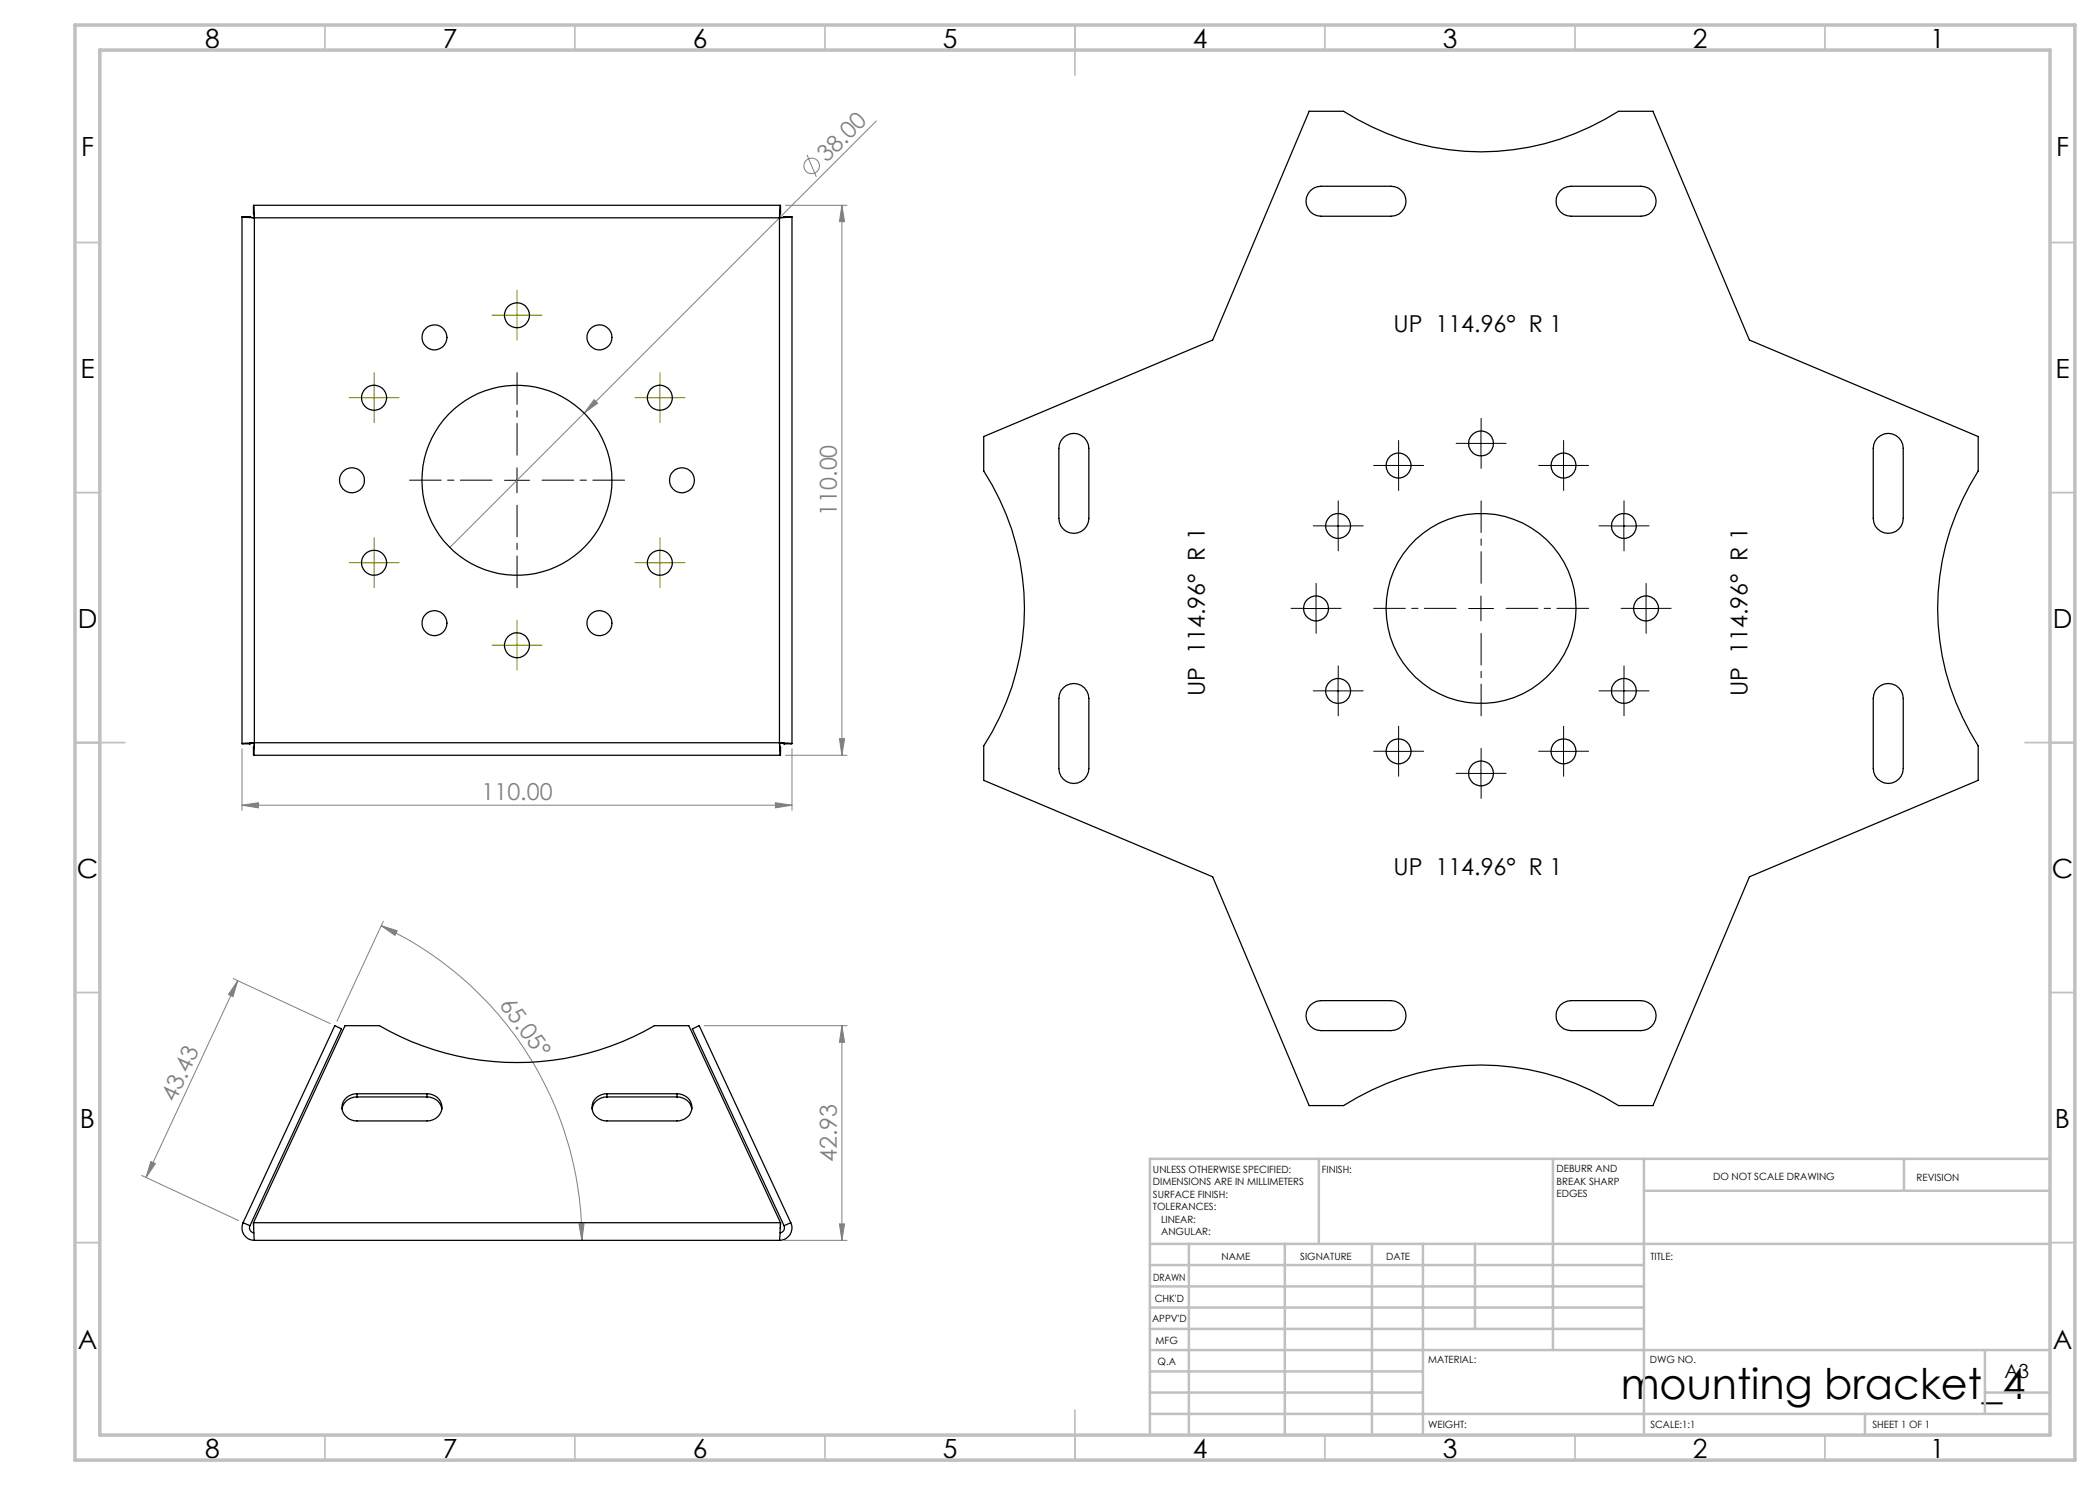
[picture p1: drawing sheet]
<svg xmlns="http://www.w3.org/2000/svg" width="420mm" height="297mm" viewBox="0 0 420 297" stroke-linecap="round" stroke-linejoin="round" font-family="sans-serif">
<g fill="none" stroke="#808080" stroke-width=".2">
<path d="M161.4 31l1.9 4.4M175.3 24.2l-85.3 85.3M157.1 41.1h12.3M168.4 41.1l.5 3.2h-1zM168.4 41.1v110M118.8 79.9l.7 .7-2.7 2zM48.4 149.8v12.3M157.1 151.1h12.3M158.4 149.8v12.3M167.9 147.7h1l-.5 3.4zM48.4 161l3.3-.5v1.1zM48.4 161h110"/>
<path d="M155.1 160.5l3.3 .5-3.3 .6zM46.6 195.7l19.4 9M47.6 196.1l-18.4 39.4M47.6 196.1l-1 3.2-.9-.4zM76.2 185.1l3.2 1.1-.4 .9zM76.2 185.1a69.6 69.6 0 0 1 40.2 63M76.7 184.3l-9.3 20M140.8 205.1h28.6M168.4 205.1l.5 3.4h-1zM168.4 205.1v43M28.3 235.1l19.4 9M30.2 232.3l.9 .4-1.9 2.8z"/>
<path d="M115.8 244.8h1l-.4 3.3zM156.9 248.1h12.5M167.9 244.8h1l-.5 3.3z"/>
<circle cx="162.3" cy="33.2" r="1.57"/>
</g>
<path d="M98.4 96h-16.5M103.4 91v-16.5M108.4 96h16.5M103.4 101v16.5M296.2 116.7v-16.5M291.2 121.7h-16.5M296.2 126.7v16.5M301.2 121.7h16.5" fill="none" stroke="#000" stroke-width=".2" stroke-dasharray="15.2 1.3 1.3 1.3" stroke-dashoffset="8.9"/>
<g fill="none" stroke="#000" stroke-width=".2" stroke-dasharray="15.2 1.3 1.3 1.3">
<path d="M277.2 93.1h-2.5M279.7 90.6v-2.5M279.7 95.6v2.5M282.2 93.1h2.5M293.7 88.7h-2.5M296.2 86.2v-2.5M296.2 91.2v2.5M298.7 88.7h2.5M310.2 93.1h-2.5M312.7 90.6v-2.5M312.7 95.6v2.5M315.2 93.1h2.5"/>
<path d="M263.2 119.2v-2.5M265.1 105.2h-2.5M267.6 102.7v-2.5M267.6 107.7v2.5M270.1 105.2h2.5M322.3 105.2h-2.5M324.8 102.7v-2.5M324.8 107.7v2.5M327.3 105.2h2.5M329.2 119.2v-2.5M260.7 121.7h-2.5M263.2 124.2v2.5"/>
<path d="M265.1 138.2h-2.5M265.7 121.7h2.5M267.6 135.7v-2.5M270.1 138.2h2.5M322.3 138.2h-2.5M324.8 135.7v-2.5M326.7 121.7h-2.5M327.3 138.2h2.5M329.2 124.2v2.5M331.7 121.7h2.5M267.6 140.7v2.5M277.2 150.3h-2.5"/>
<path d="M279.7 147.8v-2.5M279.7 152.8v2.5M282.2 150.3h2.5M293.7 154.7h-2.5M296.2 152.2v-2.5M296.2 157.2v2.5M298.7 154.7h2.5M310.2 150.3h-2.5M312.7 147.8v-2.5M312.7 152.8v2.5M315.2 150.3h2.5M324.8 140.7v2.5"/>
</g>
<g fill="none" stroke="#000" stroke-width=".2">
<path d="M100.9 96.1h5M103.4 93.6v5M277.2 93.1h5M279.7 90.6v5M293.7 88.7h5M296.2 86.2v5M310.2 93.1h5M312.7 90.6v5M263.2 119.2v5M265.1 105.2h5M267.6 102.7v5M296.2 119.2v5"/>
<path d="M322.3 105.2h5M324.8 102.7v5M329.2 119.2v5M260.7 121.7h5M265.1 138.2h5M267.6 135.7v5M293.7 121.7h5M322.3 138.2h5M324.8 135.7v5M326.7 121.7h5M277.2 150.3h5M279.7 147.8v5"/>
<path d="M293.7 154.7h5M296.2 152.2v5M310.2 150.3h5M312.7 147.8v5"/>
</g>
<g fill="none" stroke="#808000" stroke-width=".2" stroke-dasharray="15.2 1.3 1.3 1.3">
<path d="M72.3 79.5h-2.5M74.8 77v-2.5M77.3 79.5h2.5M100.9 63h-2.5M103.4 60.5v-2.5M103.4 65.5v2.5M105.9 63h2.5M129.5 79.5h-2.5M132 77v-2.5M134.5 79.5h2.5M74.8 82v2.5M132 82v2.5"/>
<path d="M72.3 112.5h-2.5M74.8 110v-2.5M74.8 115v2.5M77.3 112.5h2.5M129.5 112.5h-2.5M132 110v-2.5M132 115v2.5M134.5 112.5h2.5M100.9 129h-2.5M103.4 126.5v-2.5M103.4 131.5v2.5M105.9 129h2.5"/>
</g>
<path d="M72.3 79.5h5M74.8 77v5.1M100.9 63h5M103.4 60.6v4.9M129.5 79.5h5M132 77v5.1M72.3 112.6h5M74.8 110.1v4.9M129.5 112.6h5M132 110.1v4.9M100.9 129h5M103.4 126.5v5" fill="none" stroke="#808000" stroke-width=".2"/>
<g fill="none" stroke="#c0c0c0" stroke-width=".35">
<path d="M65 5v5M115 5v5M165 5v5M215 5v10M265 5v5M315 5v5M365 5v5M15 48.5h5M410 48.5h5M15 98.5h5M410 98.5h5M15 148.5h10"/>
<path d="M405 148.5h10M15 198.5h5M410 198.5h5M15 248.5h5M410 248.5h5M65 287v5M115 287v5M165 287v5M215 282v10M265 287v5M315 287v5M365 287v5"/>
</g>
<g fill="none" stroke="#c0c0c0" stroke-width=".5">
<path d="M263.8 231.8v17M310.6 231.8v38.2M328.8 231.8v55.2M328.8 238.2h81.2M380.8 231.8v6.4M410 231.8h-180v55.2M230 248.8h180M230 257.3h98.8M230 253h98.8M237.8 248.8v38.2M257 248.8v38.2M274.4 248.8v38.2"/>
<path d="M284.6 248.8v38.2M295 248.8v17M230 265.8h98.8M230 261.5h98.8M230 278.5h54.6M230 274.3h54.6M230 270h180M397 278.5h13M397 270v12.8M230 282.8h180M373 282.8v4.2"/>
</g>
<path d="M15 5h400v287h-400zM20 10h390v277h-390z" fill="none" stroke="#c0c0c0" stroke-width=".7"/>
<g fill="#808080">
<path d="M118.8 79.9l.7 .7-2.7 2z"/>
<path d="M115.8 244.8h1l-.4 3.3zM76.2 185.1l3.2 1.1-.4 .9z"/>
<path d="M155.1 160.5l3.3 .5-3.3 .6zM48.4 161l3.3-.5v1.1z"/>
<path d="M47.6 196.1l-1 3.2-.9-.4zM30.2 232.3l.9 .4-1.9 2.8z"/>
<path d="M168.4 41.1l.5 3.2h-1zM167.9 147.7h1l-.5 3.4z"/>
<path d="M168.4 205.1l.5 3.4h-1zM167.9 244.8h1l-.5 3.3z"/>
</g>
<g fill="none" stroke="#000" stroke-width=".25">
<path d="M262.1 38.1l.6-.5 1.5-.4h14a3 3 0 0 1 3 3 3 3 0 0 1-3 3h-14a3 3 0 0 1-2.7-1.8 3 3 0 0 1 .6-3.3zM312.1 38.1l.6-.5 1.5-.4h14a3 3 0 0 1 3 3 3 3 0 0 1-3 3h-14a3 3 0 0 1-2.8-1.8 3 3 0 0 1 .7-3.3zM48.4 43.4v105.3l2.5-.1M48.4 43.4l2.5 .2M50 43.4h-.1l1 .2M50 43.4h-1.6M50 43.4h.1M50 43.4l.1 .1M50.7 42.6v-.1l.2 1.1M50.7 41.1h105.4M50.7 42.6h.1M50.7 42.6l.1 .2"/>
<path d="M50.7 41.1l.2 2.5M50.7 41.1v1.5M50.9 43.6h105M50.9 43.6v105M155.9 43.6v105M156 42.6h.1M156 41.1l-.1 2.5M156.1 41.1v1.5M156.1 42.6l-.1-.1-.1 1.1M156.1 42.6l-.1 .2M156.8 43.4h1.6l-2.5 .2M156.8 43.4l-.9 .2"/>
<path d="M156.8 43.4h.1M156.8 43.4l-.1 .1M158.4 43.4v105.4M196.7 87.3l45.8-19.3 19.3-45.7h6.9a50.7 50.7 0 0 0 55 0h6.9l19.3 45.7 45.7 19.3v6.9a50.7 50.7 0 0 0 0 55v6.9l-45.7 19.3-19.3 45.7h-6.9a50.7 50.7 0 0 0-55 0h-6.9l-19.3-45.7-45.8-19.3v-6.9a50.5 50.5 0 0 0 0-55zM212.7 87.6a3 3 0 0 1 3.2-.7 3 3 0 0 1 1.9 2.8v14a3 3 0 0 1-3 3 3 3 0 0 1-3-3v-14l.4-1.5zM375.5 87.6a3 3 0 0 1 3.3-.7 3 3 0 0 1 1.8 2.8v14a3 3 0 0 1-3 3 3 3 0 0 1-3-3v-14l.4-1.5zM212.7 137.6a3 3 0 0 1 3.2-.7 3 3 0 0 1 1.9 2.8v14a3 3 0 0 1-3 3 3 3 0 0 1-3-3v-14l.4-1.5zM375.5 137.6a3 3 0 0 1 3.3-.7 3 3 0 0 1 1.8 2.8v14a3 3 0 0 1-3 3 3 3 0 0 1-3-3v-14l.4-1.5zM48.4 148.7l1.6 .1M50 148.7v.1M50.1 148.7l-.1 .1M50.7 151.1h105.4"/>
<path d="M50.7 149.5v1.5M50.7 149.5h.1M50.8 149.4l-.1 .1M50.9 148.6l-.2 2.5M50.9 148.6l-1 .1 .1 .1M50.9 148.6l-.2 .9M50.9 148.6h105M155.9 148.6l.1 2.5M155.9 148.6l2.5 .1-1.6 .1M155.9 148.6l.9 .2M155.9 148.6l.2 .9M156 149.5h.1"/>
<path d="M156 149.4l.1 .1M156.1 149.5v1.5M156.7 148.7l.1 .1M156.8 148.7v.1M71.4 218.8a2.73 2.73 0 0 0-3 2.7 2.73 2.73 0 0 0 3 2.7h14a2.73 2.73 0 0 0 3-2.7 2.73 2.73 0 0 0-3-2.7M71.4 219.4a2.91 2.91 0 0 0-3 2.4M71.4 218.8h14M71.4 218.8v.6M71.4 219.4h14M85.4 219.4a2.83 2.83 0 0 1 3 2.4M85.4 218.8v.6M121.4 218.8a2.73 2.73 0 0 0-3 2.7 2.73 2.73 0 0 0 3 2.7h14a2.73 2.73 0 0 0 3-2.7 2.73 2.73 0 0 0-3-2.7"/>
<path d="M121.4 219.4a2.83 2.83 0 0 0-3 2.4M121.4 218.8h14M121.4 218.8v.6M121.4 219.4h14M135.4 219.4a2.83 2.83 0 0 1 3 2.4M135.4 218.8v.6M262.1 201l1.3-.8 .8-.1h14a3 3 0 0 1 3 3 3 3 0 0 1-3 3h-14a3 3 0 0 1-2.8-1.8 3 3 0 0 1 .7-3.3zM312.1 201l1.3-.8 .8-.1h14a3 3 0 0 1 3 3 3 3 0 0 1-3 3h-14a3 3 0 0 1-2.8-1.8 3 3 0 0 1 .7-3.3zM48.6 244.5a2.49 2.49 0 0 0 2.3 3.6M48.6 244.5l1.4 .6M48.6 244.5l18.4-39.4 1.3 .7-18.3 39.3M50 245.1a.98 .98 0 0 0 .8 1.5"/>
<path d="M50.7 244.5l.2 3.6M50.7 244.5l18.3-39.4h6.9a55 55 0 0 0 55 0h6.9l18.3 39.4M50.7 244.5v.6M50.7 244.5h105.4M50.7 245.6h.1M50.9 248.1h105M156 245.6h.1M156.1 244.5l-.2 3.6M156.1 244.5v.6M156.8 245.1a.98 .98 0 0 1-.8 1.5M158.2 244.5a2.45 2.45 0 0 1-2.3 3.6M158.2 244.5l-18.4-39.4-1.3 .7 18.3 39.3"/>
<path d="M158.2 244.5l-1.4 .6"/>
<circle cx="74.8" cy="79.5" r="2.51"/>
<circle cx="86.9" cy="67.5" r="2.5"/>
<circle cx="103.4" cy="63.1" r="2.5"/>
<circle cx="119.9" cy="67.5" r="2.49"/>
<circle cx="132" cy="79.6" r="2.51"/>
<circle cx="70.4" cy="96.1" r="2.5"/>
<circle cx="103.4" cy="96.1" r="19"/>
<circle cx="136.4" cy="96.1" r="2.51"/>
<circle cx="279.7" cy="93.1" r="2.51"/>
<circle cx="296.2" cy="88.7" r="2.5"/>
<circle cx="312.7" cy="93.1" r="2.5"/>
<circle cx="74.8" cy="112.6" r="2.5"/>
<circle cx="132" cy="112.6" r="2.5"/>
<circle cx="267.6" cy="105.2" r="2.5"/>
<circle cx="324.8" cy="105.2" r="2.5"/>
<circle cx="86.9" cy="124.6" r="2.51"/>
<circle cx="103.4" cy="129" r="2.51"/>
<circle cx="119.9" cy="124.6" r="2.5"/>
<circle cx="263.2" cy="121.7" r="2.5"/>
<circle cx="267.6" cy="138.2" r="2.5"/>
<circle cx="296.2" cy="121.7" r="19"/>
<circle cx="324.8" cy="138.2" r="2.5"/>
<circle cx="329.2" cy="121.7" r="2.51"/>
<circle cx="279.7" cy="150.3" r="2.51"/>
<circle cx="296.2" cy="154.7" r="2.5"/>
<circle cx="312.7" cy="150.3" r="2.5"/>
</g>
<text font-size="8.5" x="324.1" y="279.7">mounting bracket_4</text>
<g font-size="5.3">
<text x="41" y="9.5">8</text>
<text x="88.5" y="9.5">7</text>
<text x="138.5" y="9.5">6</text>
<text x="188.5" y="9.5">5</text>
<text x="238.5" y="9.5">4</text>
<text x="288.5" y="9.5">3</text>
<text x="338.5" y="9.5">2</text>
<text x="386" y="9.5">1</text>
<text x="16.2" y="31.3">F</text>
<text x="411.2" y="31.3">F</text>
<text x="16.1" y="75.5">E</text>
<text x="411.1" y="75.5">E</text>
<text x="15.5" y="125.5">D</text>
<text x="410.5" y="125.5">D</text>
<text x="15.4" y="175.5">C</text>
<text x="410.4" y="175.5">C</text>
<text x="16" y="225.5">B</text>
<text x="411" y="225.5">B</text>
<text x="15.5" y="269.8">A</text>
<text x="410.5" y="269.8">A</text>
<text x="41" y="291.5">8</text>
<text x="88.5" y="291.5">7</text>
<text x="138.5" y="291.5">6</text>
<text x="188.5" y="291.5">5</text>
<text x="238.5" y="291.5">4</text>
<text x="288.5" y="291.5">3</text>
<text x="338.5" y="291.5">2</text>
<text x="386" y="291.5">1</text>
</g>
<g font-size="4.7" fill="#808080">
<text x="165.4" y="32.6" transform="rotate(-45 165.4 32.6)">38.00</text>
<text x="167.4" y="103.1" transform="rotate(-90 167.4 103.1)">110.00</text>
<text x="96.3" y="160">110.00</text>
<text x="99.8" y="201" transform="rotate(54 99.8 201)">65.05°</text>
<text x="35" y="220.6" transform="rotate(-65 35 220.6)">43.43</text>
<text x="167.4" y="232.4" transform="rotate(-90 167.4 232.4)">42.93</text>
</g>
<g font-size="4.7">
<text x="278.7" y="66.4">UP 114.96° R 1</text>
<text x="241" y="139.2" transform="rotate(-90 241 139.2)">UP 114.96° R 1</text>
<text x="349.5" y="139.2" transform="rotate(-90 349.5 139.2)">UP 114.96° R 1</text>
<text x="278.7" y="174.9">UP 114.96° R 1</text>
</g>
<text font-size="3.9" x="400.9" y="275.5">A3</text>
<g font-size="2">
<text x="230.6" y="234.6">UNLESS OTHERWISE SPECIFIED:</text>
<text x="230.6" y="237.1">DIMENSIONS ARE IN MILLIMETERS</text>
<text x="230.6" y="239.6">SURFACE FINISH:</text>
<text x="264.4" y="234.6">FINISH:</text>
<text x="311.3" y="234.5">DEBURR AND</text>
<text x="311.3" y="237">BREAK SHARP</text>
<text x="311.3" y="239.5">EDGES</text>
<text x="342.6" y="236">DO NOT SCALE DRAWING</text>
<text x="383.3" y="236.2">REVISION</text>
<text x="230.6" y="242.1">TOLERANCES:</text>
<text x="232.2" y="244.6">LINEAR:</text>
<text x="232.2" y="247.1">ANGULAR:</text>
<text x="244.3" y="252">NAME</text>
<text x="260" y="251.9">SIGNATURE</text>
<text x="277.2" y="251.9">DATE</text>
<text x="330.1" y="251.9">TITLE:</text>
<text x="230.6" y="256.1">DRAWN</text>
<text x="230.9" y="260.3">CHK'D</text>
<text x="230.4" y="264.4">APPV'D</text>
<text x="231.1" y="268.8">MFG</text>
<text x="231.5" y="273">Q.A</text>
<text x="285.6" y="272.5">MATERIAL:</text>
<text x="330" y="272.5">DWG NO.</text>
<text x="285.6" y="285.5">WEIGHT:</text>
<text x="330.1" y="285.6">SCALE:1:1</text>
<text x="374.5" y="285.6">SHEET 1 OF 1</text>
</g>
</svg>
